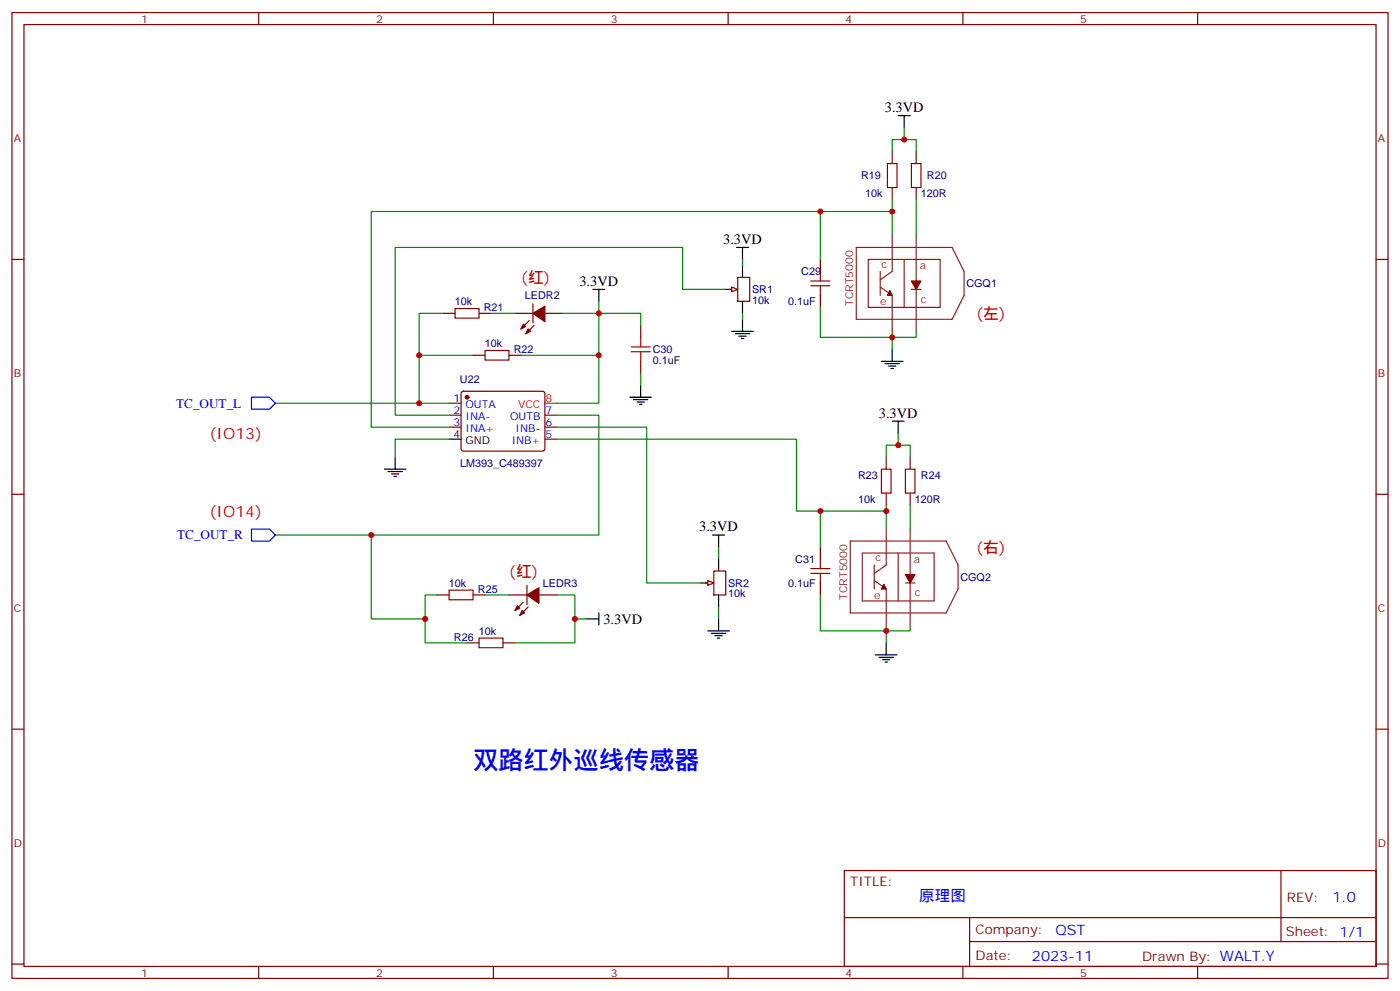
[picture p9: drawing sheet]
<svg xmlns="http://www.w3.org/2000/svg" width="412mm" height="292mm" viewBox="0 0 412 292" stroke-linecap="round" stroke-linejoin="round" font-family="sans-serif">
<g fill="none" stroke="#870000" stroke-width=".35">
<path d="M3.5 3.7h405.4v284.3h-405.4zM7.1 7.2h398.2v277.3h-398.2zM76.2 3.7v3.5M145.3 3.7v3.5M214.5 3.7v3.5M283.6 3.7v3.5M352.8 3.7v3.5M3.5 76.4h3.6M405.3 76.4h3.6M214.8 85.2h1.8M217.3 81.7h3.5v7h-3.5zM132.3 118.7h3.5"/>
<path d="M136.1 115.4l.4-.2h23.3l.5 .2 .2 .5-.1 16.5-.6 .4h-23.5l-.5-.7v-16.2zM132.3 122.2h3.5M132.3 125.8h3.5M160.5 122.2h3.5M160.5 125.8h3.5M160.5 129.3h3.5M3.5 145.5h3.6M405.3 145.5h3.6M3.5 214.7h3.6M405.3 214.7h3.6M248.7 256.3h156.6v28.2h-156.6zM377.3 256.3v20.9"/>
<path d="M248.7 270.1h156.5M285.6 277.2h119.6M285.6 270.1v14.2M3.5 283.8h3.6M76.2 284.5v3.5M145.3 284.5v3.5M214.5 284.5v3.5M283.6 284.5v3.5M352.8 284.5v3.5M405.3 283.8h3.6"/>
</g>
<g fill="none" stroke="#8c2424" stroke-width=".35">
<path d="M252.2 72.8h28.3l3.5 7.1v7.1l-3.5 7h-28.3zM255.8 76.4h21.1v14.1h-21.1zM259.3 79.9v7.1M262.8 69.3v10.6l-3.5 2.5M266.3 76.4v14.1M269.9 69.3v28.2M259.3 84.5l3.5 2.5v10.5M268.5 85.2h2.8M250.5 159.3h28.2l3.5 7v7.1l-3.5 7h-28.2zM261.1 155.8v10.5l-3.6 2.5M268.1 155.8v28.2M254 162.8h21.2v14.1h-21.2z"/>
<path d="M257.5 166.3v7.1M257.5 170.9l3.6 2.5v10.6M264.6 162.8v14.1M266.7 171.6h2.8"/>
</g>
<g fill="#870000" stroke="#870000" stroke-width=".35">
<path d="M262.1 85.5l.7 1.5h-1.4z"/>
<path d="M268.5 82.7h2.8l-1.4 2.5z"/>
<path d="M260.3 172l.8 1.4h-1.5z"/>
<path d="M266.7 169.2h2.8l-1.4 2.4z"/>
<circle cx="137.6" cy="116.9" r=".53"/>
</g>
<path d="M218.7 78.1v3.6M213.4 85.2h3.6M218.7 88.7v3.6M132.3 129.3h3.5" fill="none" stroke="#000" stroke-width=".35"/>
<path d="M160.5 118.7h3.5" fill="none" stroke="#f00" stroke-width=".35"/>
<path d="M215.5 84.5l1.8 .7-1.8 .7z" fill="#f0f0f0" stroke="#870000" stroke-width=".35"/>
<path d="M206.4 171.6h3.5M211.7 164.6v3.5M211.7 175.2v3.5" fill="none" stroke="#000" stroke-width=".35"/>
<path d="M207.8 171.6h1.7M210.3 168.1h3.5v7.1h-3.5z" fill="none" stroke="#870000" stroke-width=".35"/>
<path d="M208.5 170.9l1.8 .7-1.8 .7z" fill="#f0f0f0" stroke="#870000" stroke-width=".35"/>
<g fill="none" stroke="#000" stroke-width=".35">
<path d="M264.6 34h3.5M266.3 34v3.6M217 72.8h3.5M218.7 72.8v3.6M174.6 85.2h3.6M176.4 85.2v3.5M215.5 97.5h6.4M216.6 98.2h4.2M217.7 99h2.1M218.4 99.7h.7M218.7 94v3.5M185.6 116.9h6.3"/>
<path d="M186.6 117.7h4.3M187.7 118.4h2.1M188.4 119.1h.7M188.7 113.4v3.5M259.6 106.4h6.4M260.7 107.1h4.2M261.8 107.8h2.1M262.5 108.5h.7M262.8 102.8v3.6M113.2 138.1h6.4M114.3 138.8h4.2M115.4 139.5h2.1"/>
<path d="M116.4 134.6v3.5M262.8 124h3.5M264.6 124v3.5M116.1 140.2h.7M209.9 157.5h3.5M211.7 157.5v3.5M172.9 182.2h3.5M176.4 180.4v3.6M208.5 185.7h6.3M209.5 186.4h4.3M210.6 187.1h2.1M211.3 187.9h.7"/>
<path d="M211.7 182.2v3.5M257.9 192.8h6.3M258.9 193.5h4.3M260 194.2h2.1M260.7 194.9h.7M261.1 189.3v3.5"/>
</g>
<g fill="none" stroke="#008700" stroke-width=".35">
<path d="M266.3 37.6v3.5M262.8 44.6v-3.5h7.1v3.5M262.8 58.7v10.6M269.9 58.7v10.6M218.7 76.4v1.7M241.7 62.3v14.1M262.8 62.3h-153.4v63.5h22.9M130.5 92.3h-7v12.3M144.6 92.3h7.1M165.8 92.3h22.9v3.5M176.4 88.7v30h-12.4M213.4 85.2h-12.3v-12.4h-84.7v49.4h15.9"/>
<path d="M218.7 92.3v1.7M241.7 90.5v8.8h21.1v3.5M262.8 97.5v1.8h7.1v-1.8M81.1 118.7h51.2M139.3 104.6h-15.8v14.1M153.5 104.6h22.9M188.7 109.9v3.5M132.3 129.3h-15.9v5.3M164 125.8h26.5v45.8h15.9M164 129.3h70.6v21.2h26.5M164 122.2h12.4v35.3h-95.3M261.1 134.6v-3.5h7v3.5"/>
<path d="M264.6 127.5v3.6M109.4 157.5v24.7h15.8M241.7 150.5v10.5M261.1 148.7v7.1M268.1 148.7v7.1M128.8 175.2h-3.6v14.1h12.4M142.9 175.2h7M164 175.2h5.3v14.1h-17.6M211.7 161v3.6M211.7 178.7v3.5M241.7 175.2v10.5h19.4v3.6M169.3 182.2h3.6"/>
<path d="M261.1 184v1.7h7v-1.7"/>
</g>
<g fill="none" stroke="#a10000" stroke-width=".35">
<path d="M261.4 48.2h2.8v7h-2.8zM268.5 48.2h2.8v7h-2.8zM241.7 79.9v2.8M134.1 90.8h7v2.9h-7zM188.7 99.3v2.8M238.8 84.1h5.7M238.8 82.7h5.7M241.7 84.1v2.9M142.9 103.2h7v2.8h-7zM185.9 103.5h5.7M185.9 102.1h5.7M188.7 103.5v2.9"/>
<path d="M259.6 138.1h2.9v7.1h-2.9zM266.7 138.1h2.8v7.1h-2.8zM132.3 173.7h7v2.9h-7zM238.8 168.8h5.7M238.8 167.4h5.7M241.7 164.6v2.8M241.7 168.8v2.8M141.1 187.9h7.1v2.8h-7.1z"/>
</g>
<g fill="none" stroke="#870000" stroke-width=".35">
<path d="M262.8 44.6v3.6M262.8 55.2v3.5M269.9 44.6v3.6M269.9 55.2v3.5M241.7 76.4v3.5M130.5 92.3h3.6M141.1 92.3h3.5M151.7 92.3h5.3M155.9 94.4l-2.4 2.4M157 89.4v5.7M157.3 95.8l-2.4 2.4M160.5 92.3h5.3"/>
<path d="M188.7 95.8v3.5M241.7 87v3.5M139.3 104.6h3.6M149.9 104.6h3.6M188.7 106.4v3.5M261.1 134.6v3.5M268.1 134.6v3.5M261.1 145.2v3.5M268.1 145.2v3.5M128.8 175.2h3.5M139.3 175.2h3.6M149.9 175.2h5.3"/>
<path d="M154.2 177.3l-2.5 2.4M155.2 172.3v5.7M155.6 178.7l-2.5 2.5M158.7 175.2h5.3M241.7 161v3.6M241.7 171.6v3.6M137.6 189.3h3.5M148.2 189.3h3.5"/>
</g>
<g fill="#870000" stroke="#870000" stroke-width=".35">
<path d="M154.2 95.4l.7 .7-1.4 .7z"/>
<path d="M155.6 96.8l.7 .7-1.4 .7z"/>
<path d="M157 92.3l3.5-2.2v4.6z"/>
<path d="M152.4 178.3l.7 .7-1.4 .7z"/>
<path d="M153.8 179.7l.7 .7-1.4 .8z"/>
<path d="M155.2 175.2l3.5-2.2v4.6z"/>
</g>
<path d="M74.1 116.9h5.3l1.7 1.8-1.7 1.8h-5.3zM74.1 155.8h5.3l1.7 1.7-1.7 1.8h-5.3z" fill="none" stroke="#00f" stroke-width=".35"/>
<g fill="#c00">
<circle cx="264.6" cy="131.1" r=".88"/>
<circle cx="266.3" cy="41.1" r=".88"/>
<circle cx="262.8" cy="99.3" r=".88"/>
<circle cx="261.1" cy="185.7" r=".88"/>
<circle cx="262.8" cy="62.3" r=".88"/>
<circle cx="261.1" cy="150.5" r=".88"/>
<circle cx="241.7" cy="150.5" r=".88"/>
<circle cx="241.7" cy="62.3" r=".88"/>
<circle cx="123.5" cy="118.7" r=".88"/>
<circle cx="176.4" cy="104.6" r=".88"/>
<circle cx="123.5" cy="104.6" r=".88"/>
<circle cx="176.4" cy="92.3" r=".88"/>
<circle cx="169.3" cy="182.2" r=".88"/>
<circle cx="109.4" cy="157.5" r=".88"/>
<circle cx="125.2" cy="182.2" r=".88"/>
</g>
<text font-size="7.4" fill="#00f" x="139.3" y="226.3">双路红外巡线传感器</text>
<g font-size="4.6" fill="#f00">
<text x="153.5" y="83.4">(红)</text>
<text x="287.5" y="94">(左)</text>
<text x="61.7" y="129.3">(IO13)</text>
<text x="61.7" y="152.2">(IO14)</text>
<text x="287.5" y="162.8">(右)</text>
<text x="149.9" y="169.9">(红)</text>
</g>
<text font-size="4.6" fill="#00f" x="270.8" y="265.3">原理图</text>
<g font-size="4.2">
<text x="260.6" y="33">3.3VD</text>
<text x="213" y="71.8">3.3VD</text>
<text x="170.7" y="84.1">3.3VD</text>
<text x="258.9" y="122.9">3.3VD</text>
<text x="206" y="156.5">3.3VD</text>
<text x="177.7" y="183.6">3.3VD</text>
</g>
<g font-size="4.2" fill="#00f">
<text x="392.5" y="265.6">1.0</text>
<text x="310.9" y="275.1">QST</text>
<text x="304" y="282.9">2023-11</text>
</g>
<g font-size="3.9" fill="#00f">
<text x="51.9" y="120">TC_OUT_L</text>
<text x="52.2" y="158.8">TC_OUT_R</text>
</g>
<g font-size="3.9" fill="#800">
<text x="250.5" y="260.9">TITLE:</text>
<text x="379.1" y="265.6">REV:</text>
<text x="287.4" y="275.1">Company:</text>
<text x="378.7" y="275.7">Sheet: 1/1</text>
<text x="287.4" y="282.8">Date:</text>
<text x="336.4" y="282.8">Drawn By: WALT.Y</text>
</g>
<g font-size="3.2" fill="#800">
<text x="41.6" y="6.7">1</text>
<text x="110.8" y="6.7">2</text>
<text x="179.9" y="6.7">3</text>
<text x="249.1" y="6.7">4</text>
<text x="318.2" y="6.7">5</text>
<text x="4.1" y="41.8">A</text>
<text x="405.9" y="41.8">A</text>
<text x="4.1" y="110.9">B</text>
<text x="405.9" y="110.9">B</text>
<text x="4.1" y="180.1">C</text>
<text x="405.9" y="180.1">C</text>
<text x="4.1" y="249.2">D</text>
<text x="405.9" y="249.2">D</text>
<text x="41.6" y="287.5">1</text>
<text x="110.8" y="287.5">2</text>
<text x="179.9" y="287.5">3</text>
<text x="249.1" y="287.5">4</text>
<text x="318.2" y="287.5">5</text>
</g>
<g font-size="3.2" fill="#000080">
<text x="253.7" y="52.8">R19</text>
<text x="273.1" y="52.8">R20</text>
<text x="254.8" y="58.1">10k</text>
<text x="271.2" y="58.1">120R</text>
<text x="236" y="81">C29</text>
<text x="134" y="89.9">10k</text>
<text x="154.6" y="88.1">LEDR2</text>
<text x="221.5" y="89.4">10k</text>
<text x="221.5" y="86.3">SR1</text>
<text x="232.2" y="89.9">0.1uF</text>
<text x="284.7" y="84.5">CGQ1</text>
<text x="142.5" y="91.6">R21</text>
<text x="142.8" y="102.2">10k</text>
<text x="151.4" y="104">R22</text>
<text x="192.3" y="107.1">0.1uF</text>
<text x="192.3" y="103.9">C30</text>
<text x="135.5" y="112.8">U22</text>
<text x="135.5" y="137.4">LM393_C489397</text>
<text x="252.7" y="141">R23</text>
<text x="271.3" y="141">R24</text>
<text x="252.8" y="148">10k</text>
<text x="269.4" y="148">120R</text>
<text x="234.3" y="165.7">C31</text>
<text x="132.2" y="172.8">10k</text>
<text x="159.9" y="172.8">LEDR3</text>
<text x="214.5" y="172.7">SR2</text>
<text x="232.2" y="172.8">0.1uF</text>
<text x="282.9" y="170.9">CGQ2</text>
<text x="140.8" y="174.5">R25</text>
<text x="214.5" y="175.9">10k</text>
<text x="133.7" y="188.7">R26</text>
<text x="141" y="186.9">10k</text>
</g>
<g font-size="3.2" fill="#8d2323">
<text x="259.6" y="78.8">c</text>
<text x="270.9" y="79.2">a</text>
<text x="259.3" y="89.8">e</text>
<text x="271.3" y="89.1">c</text>
<text x="251.4" y="90.1" transform="rotate(-90 251.4 90.1)">TCRT5000</text>
<text x="257.9" y="165.3">c</text>
<text x="269.2" y="165.6">a</text>
<text x="249.6" y="176.6" transform="rotate(-90 249.6 176.6)">TCRT5000</text>
<text x="257.5" y="176.2">e</text>
<text x="269.5" y="175.5">c</text>
</g>
<g font-size="3.2" fill="#00f">
<text x="133.6" y="118.4">1</text>
<text x="133.6" y="121.9">2</text>
<text x="133.6" y="125.4">3</text>
<text x="137.1" y="120.1">OUTA</text>
<text x="137.1" y="123.6">INA-</text>
<text x="150.3" y="123.6">OUTB</text>
<text x="160.7" y="125.4">6</text>
<text x="160.7" y="121.9">7</text>
<text x="137.1" y="127.2">INA+</text>
<text x="150.7" y="130.7">INB+</text>
<text x="151.9" y="127.2">INB-</text>
<text x="160.7" y="128.9">5</text>
</g>
<g font-size="3.2" fill="#f00">
<text x="160.7" y="118.4">8</text>
<text x="152.6" y="120.1">VCC</text>
</g>
<g font-size="3.2">
<text x="133.6" y="128.9">4</text>
<text x="137.1" y="130.7">GND</text>
</g>
</svg>
